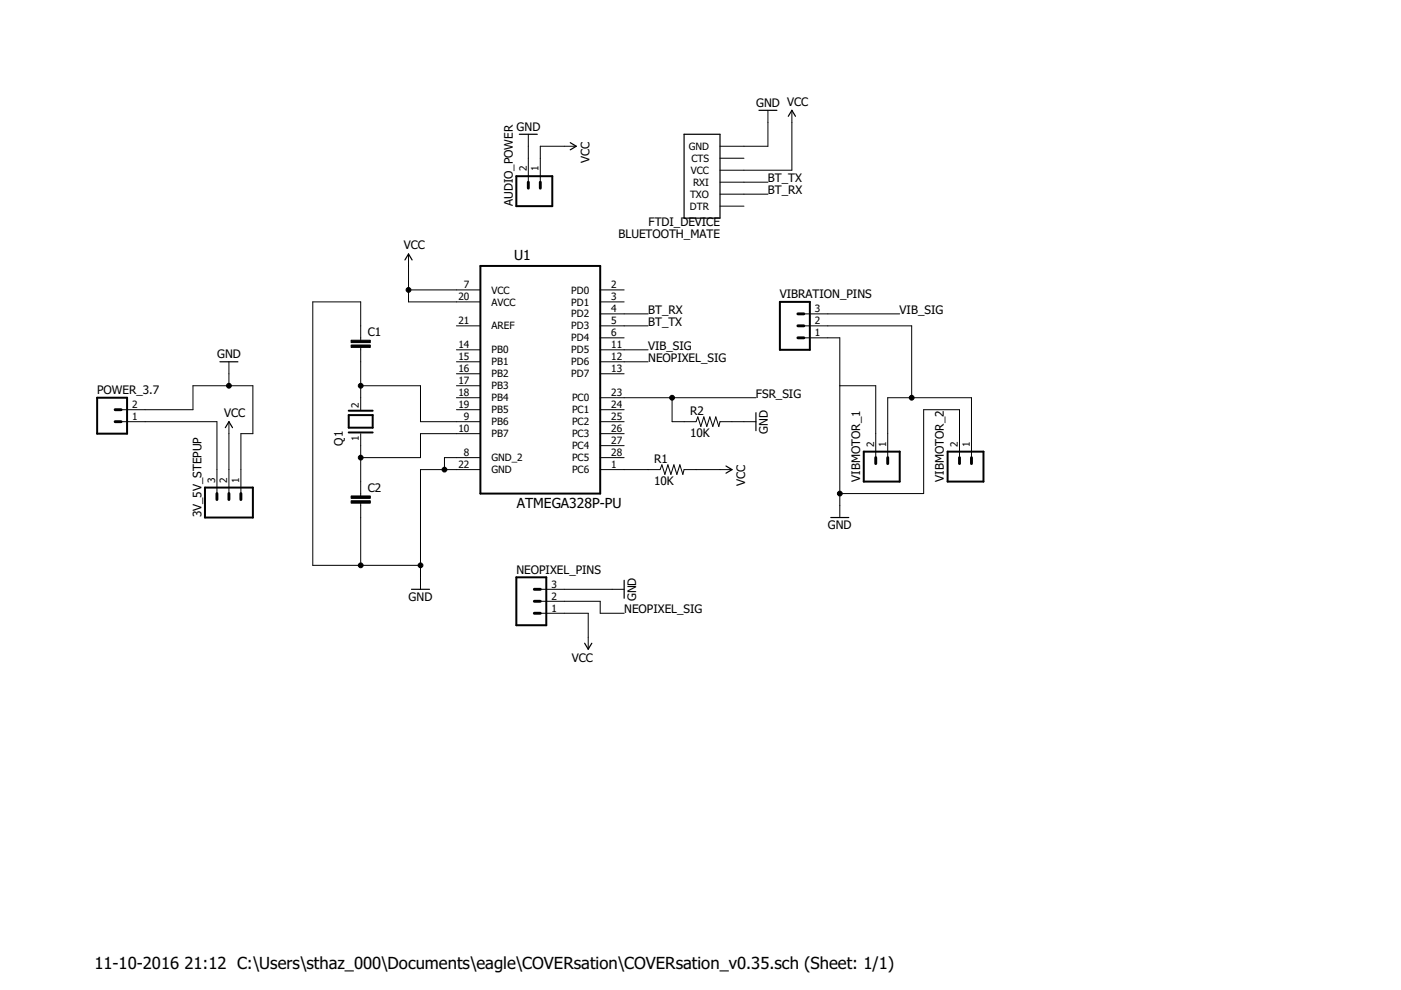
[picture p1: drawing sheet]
<?xml version="1.0" encoding="utf-8"?>
<!DOCTYPE eagle SYSTEM "eagle.dtd">
<!--
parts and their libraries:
SparkFun-Aesthetics: Licensing: Creative Commons ShareAlike 4.0 International - https://creativecommons.org/licenses/by-sa/4.0
-->
<eagle version="7.6.0">
<drawing>
<settings>
<setting alwaysvectorfont="no"/>
<setting verticaltext="up"/>
</settings>
<grid distance="0.1" unitdist="inch" unit="inch" style="lines" multiple="1" display="no" altdistance="0.01" altunitdist="inch" altunit="inch"/>
<schematic xreflabel="%F%N/%S.%C%R" xrefpart="/%S.%C%R">
<libraries>
<library name="SparkFun-Aesthetics">
<symbols>
<symbol name="VCC">
<wire x1="0.762" y1="1.27" x2="0" y2="2.54" width="0.254" layer="94"/>
<wire x1="0" y1="2.54" x2="-0.762" y2="1.27" width="0.254" layer="94"/>
<text x="-1.016" y="3.556" size="1.778" layer="96">&gt;VALUE</text>
<pin name="VCC" x="0" y="0" visible="off" length="short" direction="sup" rot="R90"/>
</symbol>
<symbol name="DGND">
<wire x1="-1.905" y1="0" x2="1.905" y2="0" width="0.254" layer="94"/>
<text x="-2.54" y="-2.54" size="1.778" layer="96">&gt;VALUE</text>
<pin name="GND" x="0" y="2.54" visible="off" length="short" direction="sup" rot="R270"/>
</symbol>
</symbols>
<devicesets>
<deviceset name="VCC" prefix="SUPPLY">
<gates>
<gate name="G$1" symbol="VCC" x="0" y="0"/>
</gates>
<devices>
<device name="">
<technologies>
<technology name=""/>
</technologies>
</device>
</devices>
</deviceset>
<deviceset name="GND" prefix="GND">
<gates>
<gate name="1" symbol="DGND" x="0" y="0"/>
</gates>
<devices>
<device name="">
<technologies>
<technology name=""/>
</technologies>
</device>
</devices>
</deviceset>
</devicesets>
</library>
<library name="Atmel_By_element14_Batch_1-00">
<symbols>
<symbol name="ATMEGA328P-PU">
<pin name="VCC" x="-17.78" y="15.24" length="middle" direction="pwr"/>
<pin name="AVCC" x="-17.78" y="12.7" length="middle" direction="pwr"/>
<pin name="AREF" x="-17.78" y="7.62" length="middle" direction="in"/>
<pin name="PB0" x="-17.78" y="2.54" length="middle"/>
<pin name="PB1" x="-17.78" y="0" length="middle"/>
<pin name="PB2" x="-17.78" y="-2.54" length="middle"/>
<pin name="PB3" x="-17.78" y="-5.08" length="middle"/>
<pin name="PB4" x="-17.78" y="-7.62" length="middle"/>
<pin name="PB5" x="-17.78" y="-10.16" length="middle"/>
<pin name="PB6" x="-17.78" y="-12.7" length="middle"/>
<pin name="PB7" x="-17.78" y="-15.24" length="middle"/>
<pin name="GND_2" x="-17.78" y="-20.32" length="middle" direction="pas"/>
<pin name="GND" x="-17.78" y="-22.86" length="middle" direction="pas"/>
<pin name="PD0" x="17.78" y="15.24" length="middle" rot="R180"/>
<pin name="PD1" x="17.78" y="12.7" length="middle" rot="R180"/>
<pin name="PD2" x="17.78" y="10.16" length="middle" rot="R180"/>
<pin name="PD3" x="17.78" y="7.62" length="middle" rot="R180"/>
<pin name="PD4" x="17.78" y="5.08" length="middle" rot="R180"/>
<pin name="PD5" x="17.78" y="2.54" length="middle" rot="R180"/>
<pin name="PD6" x="17.78" y="0" length="middle" rot="R180"/>
<pin name="PD7" x="17.78" y="-2.54" length="middle" rot="R180"/>
<pin name="PC0" x="17.78" y="-7.62" length="middle" rot="R180"/>
<pin name="PC1" x="17.78" y="-10.16" length="middle" rot="R180"/>
<pin name="PC2" x="17.78" y="-12.7" length="middle" rot="R180"/>
<pin name="PC3" x="17.78" y="-15.24" length="middle" rot="R180"/>
<pin name="PC4" x="17.78" y="-17.78" length="middle" rot="R180"/>
<pin name="PC5" x="17.78" y="-20.32" length="middle" rot="R180"/>
<pin name="PC6" x="17.78" y="-22.86" length="middle" rot="R180"/>
<wire x1="-12.7" y1="20.32" x2="-12.7" y2="-27.94" width="0.4064" layer="94"/>
<wire x1="-12.7" y1="-27.94" x2="12.7" y2="-27.94" width="0.4064" layer="94"/>
<wire x1="12.7" y1="-27.94" x2="12.7" y2="20.32" width="0.4064" layer="94"/>
<wire x1="12.7" y1="20.32" x2="-12.7" y2="20.32" width="0.4064" layer="94"/>
<text x="-5.5626" y="21.5138" size="2.0828" layer="95" ratio="10" rot="SR0">&gt;NAME</text>
<text x="-4.9784" y="-31.0388" size="2.0828" layer="96" ratio="10" rot="SR0">&gt;VALUE</text>
</symbol>
</symbols>
<devicesets>
<deviceset name="ATMEGA328P-PU" prefix="U">
<gates>
<gate name="A" symbol="ATMEGA328P-PU" x="0" y="0"/>
</gates>
<devices>
<device name="" package="DIP254P762X457-28">
<connects>
<connect gate="A" pin="AREF" pad="21"/>
<connect gate="A" pin="AVCC" pad="20"/>
<connect gate="A" pin="GND" pad="22"/>
<connect gate="A" pin="GND_2" pad="8"/>
<connect gate="A" pin="PB0" pad="14"/>
<connect gate="A" pin="PB1" pad="15"/>
<connect gate="A" pin="PB2" pad="16"/>
<connect gate="A" pin="PB3" pad="17"/>
<connect gate="A" pin="PB4" pad="18"/>
<connect gate="A" pin="PB5" pad="19"/>
<connect gate="A" pin="PB6" pad="9"/>
<connect gate="A" pin="PB7" pad="10"/>
<connect gate="A" pin="PC0" pad="23"/>
<connect gate="A" pin="PC1" pad="24"/>
<connect gate="A" pin="PC2" pad="25"/>
<connect gate="A" pin="PC3" pad="26"/>
<connect gate="A" pin="PC4" pad="27"/>
<connect gate="A" pin="PC5" pad="28"/>
<connect gate="A" pin="PC6" pad="1"/>
<connect gate="A" pin="PD0" pad="2"/>
<connect gate="A" pin="PD1" pad="3"/>
<connect gate="A" pin="PD2" pad="4"/>
<connect gate="A" pin="PD3" pad="5"/>
<connect gate="A" pin="PD4" pad="6"/>
<connect gate="A" pin="PD5" pad="11"/>
<connect gate="A" pin="PD6" pad="12"/>
<connect gate="A" pin="PD7" pad="13"/>
<connect gate="A" pin="VCC" pad="7"/>
</connects>
<technologies>
<technology name="">
<attribute name="MPN" value="ATMEGA328P-PU" constant="no"/>
<attribute name="OC_FARNELL" value="1715487" constant="no"/>
<attribute name="OC_NEWARK" value="15R0268" constant="no"/>
<attribute name="PACKAGE" value="PDIP-28" constant="no"/>
<attribute name="SUPPLIER" value="Atmel" constant="no"/>
</technology>
</technologies>
</device>
</devices>
</deviceset>
</devicesets>
</library>
<library name="SparkFun-Connectors">
<symbols>
<symbol name="M02">
<wire x1="3.81" y1="-2.54" x2="-2.54" y2="-2.54" width="0.4064" layer="94"/>
<wire x1="1.27" y1="2.54" x2="2.54" y2="2.54" width="0.6096" layer="94"/>
<wire x1="1.27" y1="0" x2="2.54" y2="0" width="0.6096" layer="94"/>
<wire x1="-2.54" y1="5.08" x2="-2.54" y2="-2.54" width="0.4064" layer="94"/>
<wire x1="3.81" y1="-2.54" x2="3.81" y2="5.08" width="0.4064" layer="94"/>
<wire x1="-2.54" y1="5.08" x2="3.81" y2="5.08" width="0.4064" layer="94"/>
<text x="-2.54" y="-5.08" size="1.778" layer="96">&gt;VALUE</text>
<text x="-2.54" y="5.842" size="1.778" layer="95">&gt;NAME</text>
<pin name="1" x="7.62" y="0" visible="pad" length="middle" direction="pas" swaplevel="1" rot="R180"/>
<pin name="2" x="7.62" y="2.54" visible="pad" length="middle" direction="pas" swaplevel="1" rot="R180"/>
</symbol>
<symbol name="FTDI_DEVICE">
<pin name="DTR" x="-5.08" y="5.08" visible="pin" length="middle"/>
<pin name="TXO" x="-5.08" y="2.54" visible="pin" length="middle"/>
<pin name="RXI" x="-5.08" y="0" visible="pin" length="middle"/>
<pin name="VCC" x="-5.08" y="-2.54" visible="pin" length="middle"/>
<pin name="CTS" x="-5.08" y="-5.08" visible="pin" length="middle"/>
<pin name="GND" x="-5.08" y="-7.62" visible="pin" length="middle"/>
<wire x1="0" y1="7.62" x2="0" y2="-10.16" width="0.254" layer="94"/>
<wire x1="0" y1="-10.16" x2="7.62" y2="-10.16" width="0.254" layer="94"/>
<wire x1="7.62" y1="-10.16" x2="7.62" y2="7.62" width="0.254" layer="94"/>
<wire x1="7.62" y1="7.62" x2="0" y2="7.62" width="0.254" layer="94"/>
<text x="0" y="10.16" size="1.778" layer="95">&gt;NAME</text>
<text x="0" y="7.62" size="1.778" layer="96">&gt;VALUE</text>
</symbol>
<symbol name="M03">
<wire x1="3.81" y1="-5.08" x2="-2.54" y2="-5.08" width="0.4064" layer="94"/>
<wire x1="1.27" y1="2.54" x2="2.54" y2="2.54" width="0.6096" layer="94"/>
<wire x1="1.27" y1="0" x2="2.54" y2="0" width="0.6096" layer="94"/>
<wire x1="1.27" y1="-2.54" x2="2.54" y2="-2.54" width="0.6096" layer="94"/>
<wire x1="-2.54" y1="5.08" x2="-2.54" y2="-5.08" width="0.4064" layer="94"/>
<wire x1="3.81" y1="-5.08" x2="3.81" y2="5.08" width="0.4064" layer="94"/>
<wire x1="-2.54" y1="5.08" x2="3.81" y2="5.08" width="0.4064" layer="94"/>
<text x="-2.54" y="-7.62" size="1.778" layer="96">&gt;VALUE</text>
<text x="-2.54" y="5.842" size="1.778" layer="95">&gt;NAME</text>
<pin name="1" x="7.62" y="-2.54" visible="pad" length="middle" direction="pas" swaplevel="1" rot="R180"/>
<pin name="2" x="7.62" y="0" visible="pad" length="middle" direction="pas" swaplevel="1" rot="R180"/>
<pin name="3" x="7.62" y="2.54" visible="pad" length="middle" direction="pas" swaplevel="1" rot="R180"/>
</symbol>
</symbols>
<devicesets>
<deviceset name="M02" prefix="J" uservalue="yes">
<gates>
<gate name="G$1" symbol="M02" x="-2.54" y="0"/>
</gates>
<devices>
<device name="PTH" package="1X02">
<connects>
<connect gate="G$1" pin="1" pad="1"/>
<connect gate="G$1" pin="2" pad="2"/>
</connects>
<technologies>
<technology name=""/>
</technologies>
</device>
<device name="POLAR" package="MOLEX-1X2">
<connects>
<connect gate="G$1" pin="1" pad="1"/>
<connect gate="G$1" pin="2" pad="2"/>
</connects>
<technologies>
<technology name=""/>
</technologies>
</device>
<device name="3.5MM" package="SCREWTERMINAL-3.5MM-2">
<connects>
<connect gate="G$1" pin="1" pad="1"/>
<connect gate="G$1" pin="2" pad="2"/>
</connects>
<technologies>
<technology name="">
<attribute name="PROD_ID" value="CONN-08399" constant="no"/>
</technology>
</technologies>
</device>
<device name="-JST-2MM-SMT" package="JST-2-SMD">
<connects>
<connect gate="G$1" pin="1" pad="2"/>
<connect gate="G$1" pin="2" pad="1"/>
</connects>
<technologies>
<technology name="">
<attribute name="PROD_ID" value="CONN-11443"/>
</technology>
</technologies>
</device>
<device name="PTH2" package="1X02_BIG">
<connects>
<connect gate="G$1" pin="1" pad="P$1"/>
<connect gate="G$1" pin="2" pad="P$2"/>
</connects>
<technologies>
<technology name=""/>
</technologies>
</device>
<device name="4UCON-15767" package="JST-2-SMD-VERT">
<connects>
<connect gate="G$1" pin="1" pad="GND"/>
<connect gate="G$1" pin="2" pad="VCC"/>
</connects>
<technologies>
<technology name=""/>
</technologies>
</device>
<device name="ROCKER" package="R_SW_TH">
<connects>
<connect gate="G$1" pin="1" pad="P$3"/>
<connect gate="G$1" pin="2" pad="P$4"/>
</connects>
<technologies>
<technology name=""/>
</technologies>
</device>
<device name="5MM" package="SCREWTERMINAL-5MM-2">
<connects>
<connect gate="G$1" pin="1" pad="1"/>
<connect gate="G$1" pin="2" pad="2"/>
</connects>
<technologies>
<technology name="">
<attribute name="STOREFRONT_ID" value="PRT-08432" constant="no"/>
</technology>
</technologies>
</device>
<device name="LOCK" package="1X02_LOCK">
<connects>
<connect gate="G$1" pin="1" pad="1"/>
<connect gate="G$1" pin="2" pad="2"/>
</connects>
<technologies>
<technology name=""/>
</technologies>
</device>
<device name="POLAR_LOCK" package="MOLEX-1X2_LOCK">
<connects>
<connect gate="G$1" pin="1" pad="1"/>
<connect gate="G$1" pin="2" pad="2"/>
</connects>
<technologies>
<technology name=""/>
</technologies>
</device>
<device name="LOCK_LONGPADS" package="1X02_LOCK_LONGPADS">
<connects>
<connect gate="G$1" pin="1" pad="1"/>
<connect gate="G$1" pin="2" pad="2"/>
</connects>
<technologies>
<technology name=""/>
</technologies>
</device>
<device name="3.5MM_LOCK" package="SCREWTERMINAL-3.5MM-2_LOCK">
<connects>
<connect gate="G$1" pin="1" pad="1"/>
<connect gate="G$1" pin="2" pad="2"/>
</connects>
<technologies>
<technology name="">
<attribute name="PROD_ID" value="CONN-08399" constant="no"/>
</technology>
</technologies>
</device>
<device name="PTH3" package="1X02_LONGPADS">
<connects>
<connect gate="G$1" pin="1" pad="1"/>
<connect gate="G$1" pin="2" pad="2"/>
</connects>
<technologies>
<technology name=""/>
</technologies>
</device>
<device name="1X02_NO_SILK" package="1X02_NO_SILK">
<connects>
<connect gate="G$1" pin="1" pad="1"/>
<connect gate="G$1" pin="2" pad="2"/>
</connects>
<technologies>
<technology name=""/>
</technologies>
</device>
<device name="JST-PTH-2" package="JST-2-PTH">
<connects>
<connect gate="G$1" pin="1" pad="1"/>
<connect gate="G$1" pin="2" pad="2"/>
</connects>
<technologies>
<technology name="">
<attribute name="PROD_ID" value="CONN-09863" constant="no"/>
<attribute name="SKU" value="PRT-09914" constant="no"/>
</technology>
</technologies>
</device>
<device name="PTH4" package="1X02_XTRA_BIG">
<connects>
<connect gate="G$1" pin="1" pad="1"/>
<connect gate="G$1" pin="2" pad="2"/>
</connects>
<technologies>
<technology name=""/>
</technologies>
</device>
<device name="POGO_PIN_HOLES_ONLY" package="1X02_PP_HOLES_ONLY">
<connects>
<connect gate="G$1" pin="1" pad="1"/>
<connect gate="G$1" pin="2" pad="2"/>
</connects>
<technologies>
<technology name=""/>
</technologies>
</device>
<device name="3.5MM-NO_SILK" package="SCREWTERMINAL-3.5MM-2-NS">
<connects>
<connect gate="G$1" pin="1" pad="1"/>
<connect gate="G$1" pin="2" pad="2"/>
</connects>
<technologies>
<technology name="">
<attribute name="PROD_ID" value="CONN-08399" constant="no"/>
</technology>
</technologies>
</device>
<device name="-JST-2-PTH-NO_SILK" package="JST-2-PTH-NS">
<connects>
<connect gate="G$1" pin="1" pad="1"/>
<connect gate="G$1" pin="2" pad="2"/>
</connects>
<technologies>
<technology name=""/>
</technologies>
</device>
<device name="JST-PTH-2-KIT" package="JST-2-PTH-KIT">
<connects>
<connect gate="G$1" pin="1" pad="1"/>
<connect gate="G$1" pin="2" pad="2"/>
</connects>
<technologies>
<technology name=""/>
</technologies>
</device>
<device name="SPRING-2.54-RA" package="SPRINGTERMINAL-2.54MM-2">
<connects>
<connect gate="G$1" pin="1" pad="1"/>
<connect gate="G$1" pin="2" pad="2"/>
</connects>
<technologies>
<technology name=""/>
</technologies>
</device>
<device name="2.54MM_SCREWTERM" package="1X02_2.54_SCREWTERM">
<connects>
<connect gate="G$1" pin="1" pad="P1"/>
<connect gate="G$1" pin="2" pad="P2"/>
</connects>
<technologies>
<technology name=""/>
</technologies>
</device>
<device name="JST-PTH-VERT" package="JST-2-PTH-VERT">
<connects>
<connect gate="G$1" pin="1" pad="1"/>
<connect gate="G$1" pin="2" pad="2"/>
</connects>
<technologies>
<technology name=""/>
</technologies>
</device>
<device name="SMALL_POKEHOME" package="1X02_POKEHOME">
<connects>
<connect gate="G$1" pin="1" pad="P1 P3"/>
<connect gate="G$1" pin="2" pad="P2 P4"/>
</connects>
<technologies>
<technology name="">
<attribute name="PROD_ID" value="CONN-13512"/>
</technology>
</technologies>
</device>
</devices>
</deviceset>
<deviceset name="FTDI_DEVICE" prefix="J">
<gates>
<gate name="G$1" symbol="FTDI_DEVICE" x="0" y="0"/>
</gates>
<devices>
<device name="" package="FTDI_DEVICE_SIDE">
<connects>
<connect gate="G$1" pin="CTS" pad="P$5"/>
<connect gate="G$1" pin="DTR" pad="P$1"/>
<connect gate="G$1" pin="GND" pad="P$6"/>
<connect gate="G$1" pin="RXI" pad="P$3"/>
<connect gate="G$1" pin="TXO" pad="P$2"/>
<connect gate="G$1" pin="VCC" pad="P$4"/>
</connects>
<technologies>
<technology name=""/>
</technologies>
</device>
<device name="RA_SMT" package="FTDI_DEVICE_RA_SMT">
<connects>
<connect gate="G$1" pin="CTS" pad="5"/>
<connect gate="G$1" pin="DTR" pad="1"/>
<connect gate="G$1" pin="GND" pad="6"/>
<connect gate="G$1" pin="RXI" pad="3"/>
<connect gate="G$1" pin="TXO" pad="2"/>
<connect gate="G$1" pin="VCC" pad="4"/>
</connects>
<technologies>
<technology name="">
<attribute name="PROD_ID" value="CONN-08971" constant="no"/>
</technology>
</technologies>
</device>
</devices>
</deviceset>
<deviceset name="M03" prefix="J" uservalue="yes">
<gates>
<gate name="J$1" symbol="M03" x="-2.54" y="0"/>
</gates>
<devices>
<device name="PTH" package="1X03">
<connects>
<connect gate="J$1" pin="1" pad="1"/>
<connect gate="J$1" pin="2" pad="2"/>
<connect gate="J$1" pin="3" pad="3"/>
</connects>
<technologies>
<technology name=""/>
</technologies>
</device>
<device name="POLAR" package="MOLEX-1X3">
<connects>
<connect gate="J$1" pin="1" pad="1"/>
<connect gate="J$1" pin="2" pad="2"/>
<connect gate="J$1" pin="3" pad="3"/>
</connects>
<technologies>
<technology name=""/>
</technologies>
</device>
<device name="SCREW" package="SCREWTERMINAL-3.5MM-3">
<connects>
<connect gate="J$1" pin="1" pad="1"/>
<connect gate="J$1" pin="2" pad="2"/>
<connect gate="J$1" pin="3" pad="3"/>
</connects>
<technologies>
<technology name="">
<attribute name="PROD_ID" value="CONN-08288" constant="no"/>
</technology>
</technologies>
</device>
<device name="LOCK" package="1X03_LOCK">
<connects>
<connect gate="J$1" pin="1" pad="1"/>
<connect gate="J$1" pin="2" pad="2"/>
<connect gate="J$1" pin="3" pad="3"/>
</connects>
<technologies>
<technology name=""/>
</technologies>
</device>
<device name="LOCK_LONGPADS" package="1X03_LOCK_LONGPADS">
<connects>
<connect gate="J$1" pin="1" pad="1"/>
<connect gate="J$1" pin="2" pad="2"/>
<connect gate="J$1" pin="3" pad="3"/>
</connects>
<technologies>
<technology name=""/>
</technologies>
</device>
<device name="POLAR_LOCK" package="MOLEX-1X3_LOCK">
<connects>
<connect gate="J$1" pin="1" pad="1"/>
<connect gate="J$1" pin="2" pad="2"/>
<connect gate="J$1" pin="3" pad="3"/>
</connects>
<technologies>
<technology name=""/>
</technologies>
</device>
<device name="SCREW_LOCK" package="SCREWTERMINAL-3.5MM-3_LOCK.007S">
<connects>
<connect gate="J$1" pin="1" pad="1"/>
<connect gate="J$1" pin="2" pad="2"/>
<connect gate="J$1" pin="3" pad="3"/>
</connects>
<technologies>
<technology name="">
<attribute name="PROD_ID" value="CONN-08288" constant="no"/>
</technology>
</technologies>
</device>
<device name="1X03_NO_SILK" package="1X03_NO_SILK">
<connects>
<connect gate="J$1" pin="1" pad="1"/>
<connect gate="J$1" pin="2" pad="2"/>
<connect gate="J$1" pin="3" pad="3"/>
</connects>
<technologies>
<technology name=""/>
</technologies>
</device>
<device name="LONGPADS" package="1X03_LONGPADS">
<connects>
<connect gate="J$1" pin="1" pad="1"/>
<connect gate="J$1" pin="2" pad="2"/>
<connect gate="J$1" pin="3" pad="3"/>
</connects>
<technologies>
<technology name=""/>
</technologies>
</device>
<device name="JST-PTH" package="JST-3-PTH">
<connects>
<connect gate="J$1" pin="1" pad="1"/>
<connect gate="J$1" pin="2" pad="2"/>
<connect gate="J$1" pin="3" pad="3"/>
</connects>
<technologies>
<technology name="">
<attribute name="SKU" value="PRT-09915" constant="no"/>
</technology>
</technologies>
</device>
<device name="POGO_PIN_HOLES_ONLY" package="1X03_PP_HOLES_ONLY">
<connects>
<connect gate="J$1" pin="1" pad="1"/>
<connect gate="J$1" pin="2" pad="2"/>
<connect gate="J$1" pin="3" pad="3"/>
</connects>
<technologies>
<technology name=""/>
</technologies>
</device>
<device name="-SCREW-5MM" package="SCREWTERMINAL-5MM-3">
<connects>
<connect gate="J$1" pin="1" pad="1"/>
<connect gate="J$1" pin="2" pad="2"/>
<connect gate="J$1" pin="3" pad="3"/>
</connects>
<technologies>
<technology name="">
<attribute name="STOREFRONT_ID" value="PRT-08433" constant="no"/>
</technology>
</technologies>
</device>
<device name="LOCK_NO_SILK" package="1X03_LOCK_NO_SILK">
<connects>
<connect gate="J$1" pin="1" pad="1"/>
<connect gate="J$1" pin="2" pad="2"/>
<connect gate="J$1" pin="3" pad="3"/>
</connects>
<technologies>
<technology name=""/>
</technologies>
</device>
<device name="JST-SMD" package="JST-3-SMD">
<connects>
<connect gate="J$1" pin="1" pad="1"/>
<connect gate="J$1" pin="2" pad="2"/>
<connect gate="J$1" pin="3" pad="3"/>
</connects>
<technologies>
<technology name="">
<attribute name="PROD_ID" value="CONN-12591" constant="no"/>
<attribute name="VALUE" value="3-PIN SMD" constant="no"/>
</technology>
</technologies>
</device>
<device name="SMD" package="1X03-1MM-RA">
<connects>
<connect gate="J$1" pin="1" pad="1"/>
<connect gate="J$1" pin="2" pad="2"/>
<connect gate="J$1" pin="3" pad="3"/>
</connects>
<technologies>
<technology name=""/>
</technologies>
</device>
<device name="SMD_RA_FEMALE" package="1X03_SMD_RA_FEMALE">
<connects>
<connect gate="J$1" pin="1" pad="1"/>
<connect gate="J$1" pin="2" pad="2"/>
<connect gate="J$1" pin="3" pad="3"/>
</connects>
<technologies>
<technology name="">
<attribute name="PROD_ID" value="CONN-10926"/>
<attribute name="VALUE" value="1x3 RA Female .1&quot;"/>
</technology>
</technologies>
</device>
<device name="SMD_RA_MALE" package="1X03_SMD_RA_MALE">
<connects>
<connect gate="J$1" pin="1" pad="1"/>
<connect gate="J$1" pin="2" pad="2"/>
<connect gate="J$1" pin="3" pad="3"/>
</connects>
<technologies>
<technology name="">
<attribute name="PROD_ID" value="CONN-10925"/>
</technology>
</technologies>
</device>
<device name="SMD_RA_MALE_POST" package="1X03_SMD_RA_MALE_POST">
<connects>
<connect gate="J$1" pin="1" pad="1"/>
<connect gate="J$1" pin="2" pad="2"/>
<connect gate="J$1" pin="3" pad="3"/>
</connects>
<technologies>
<technology name=""/>
</technologies>
</device>
<device name="JST-PTH-VERT" package="JST-3-PTH-VERT">
<connects>
<connect gate="J$1" pin="1" pad="1"/>
<connect gate="J$1" pin="2" pad="2"/>
<connect gate="J$1" pin="3" pad="3"/>
</connects>
<technologies>
<technology name=""/>
</technologies>
</device>
<device name="1X03_SMD_RA_MALE_POST_SMALLER" package="1X03_SMD_RA_MALE_POST_SMALLER">
<connects>
<connect gate="J$1" pin="1" pad="1"/>
<connect gate="J$1" pin="2" pad="2"/>
<connect gate="J$1" pin="3" pad="3"/>
</connects>
<technologies>
<technology name=""/>
</technologies>
</device>
<device name="1X03_SMD_RA_MALE_POST_SMALLEST" package="1X03_SMD_RA_MALE_POST_SMALLEST">
<connects>
<connect gate="J$1" pin="1" pad="1"/>
<connect gate="J$1" pin="2" pad="2"/>
<connect gate="J$1" pin="3" pad="3"/>
</connects>
<technologies>
<technology name=""/>
</technologies>
</device>
</devices>
</deviceset>
</devicesets>
</library>
<library name="special">
<symbols>
<symbol name="XTAL">
<wire x1="-1.27" y1="2.54" x2="1.397" y2="2.54" width="0.4064" layer="94"/>
<wire x1="1.397" y1="2.54" x2="1.397" y2="-2.54" width="0.4064" layer="94"/>
<wire x1="1.397" y1="-2.54" x2="-1.27" y2="-2.54" width="0.4064" layer="94"/>
<wire x1="-1.27" y1="2.54" x2="-1.27" y2="-2.54" width="0.4064" layer="94"/>
<wire x1="2.3368" y1="2.54" x2="2.3368" y2="-2.54" width="0.4064" layer="94"/>
<wire x1="-2.286" y1="2.54" x2="-2.286" y2="-2.54" width="0.4064" layer="94"/>
<text x="-5.08" y="3.81" size="1.778" layer="95">&gt;NAME</text>
<text x="-5.08" y="-5.08" size="1.778" layer="96">&gt;VALUE</text>
<pin name="2" x="5.08" y="0" visible="pad" length="short" direction="pas" swaplevel="1" rot="R180"/>
<pin name="1" x="-5.08" y="0" visible="pad" length="short" direction="pas" swaplevel="1"/>
</symbol>
</symbols>
<devicesets>
<deviceset name="XTAL" prefix="Q" uservalue="yes">
<gates>
<gate name="G$1" symbol="XTAL" x="0" y="0"/>
</gates>
<devices>
<device name="" package="Q">
<connects>
<connect gate="G$1" pin="1" pad="1"/>
<connect gate="G$1" pin="2" pad="2"/>
</connects>
<technologies>
<technology name=""/>
</technologies>
</device>
</devices>
</deviceset>
</devicesets>
</library>
<library name="SparkFun-Capacitors">
<symbols>
<symbol name="CAP">
<wire x1="0" y1="2.54" x2="0" y2="2.032" width="0.1524" layer="94"/>
<wire x1="0" y1="0" x2="0" y2="0.508" width="0.1524" layer="94"/>
<text x="1.524" y="2.921" size="1.778" layer="95">&gt;NAME</text>
<text x="1.524" y="-2.159" size="1.778" layer="96">&gt;VALUE</text>
<rectangle x1="-2.032" y1="0.508" x2="2.032" y2="1.016" layer="94"/>
<rectangle x1="-2.032" y1="1.524" x2="2.032" y2="2.032" layer="94"/>
<pin name="1" x="0" y="5.08" visible="off" length="short" direction="pas" swaplevel="1" rot="R270"/>
<pin name="2" x="0" y="-2.54" visible="off" length="short" direction="pas" swaplevel="1" rot="R90"/>
</symbol>
</symbols>
<devicesets>
<deviceset name="CAP" prefix="C" uservalue="yes">
<gates>
<gate name="G$1" symbol="CAP" x="0" y="0"/>
</gates>
<devices>
<device name="PTH" package="CAP-PTH-SMALL">
<connects>
<connect gate="G$1" pin="1" pad="1"/>
<connect gate="G$1" pin="2" pad="2"/>
</connects>
<technologies>
<technology name=""/>
</technologies>
</device>
<device name="PTH2" package="CAP-PTH-SMALL2">
<connects>
<connect gate="G$1" pin="1" pad="1"/>
<connect gate="G$1" pin="2" pad="2"/>
</connects>
<technologies>
<technology name=""/>
</technologies>
</device>
<device name="0805" package="0805">
<connects>
<connect gate="G$1" pin="1" pad="1"/>
<connect gate="G$1" pin="2" pad="2"/>
</connects>
<technologies>
<technology name=""/>
</technologies>
</device>
<device name="PTH3" package="CAP-PTH-LARGE">
<connects>
<connect gate="G$1" pin="1" pad="1"/>
<connect gate="G$1" pin="2" pad="2"/>
</connects>
<technologies>
<technology name=""/>
</technologies>
</device>
<device name="SMD" package="GRM43D">
<connects>
<connect gate="G$1" pin="1" pad="A"/>
<connect gate="G$1" pin="2" pad="C"/>
</connects>
<technologies>
<technology name=""/>
</technologies>
</device>
<device name="0603-CAP" package="0603-CAP">
<connects>
<connect gate="G$1" pin="1" pad="1"/>
<connect gate="G$1" pin="2" pad="2"/>
</connects>
<technologies>
<technology name=""/>
</technologies>
</device>
<device name="0402-CAP" package="0402-CAP">
<connects>
<connect gate="G$1" pin="1" pad="1"/>
<connect gate="G$1" pin="2" pad="2"/>
</connects>
<technologies>
<technology name=""/>
</technologies>
</device>
<device name="PTH1" package="CAP-PTH-5MM">
<connects>
<connect gate="G$1" pin="1" pad="1"/>
<connect gate="G$1" pin="2" pad="2"/>
</connects>
<technologies>
<technology name=""/>
</technologies>
</device>
<device name="_" package="AXIAL-5MM">
<connects>
<connect gate="G$1" pin="1" pad="P$1"/>
<connect gate="G$1" pin="2" pad="P$2"/>
</connects>
<technologies>
<technology name=""/>
</technologies>
</device>
<device name="1210" package="1210">
<connects>
<connect gate="G$1" pin="1" pad="1"/>
<connect gate="G$1" pin="2" pad="2"/>
</connects>
<technologies>
<technology name=""/>
</technologies>
</device>
<device name="1206" package="1206">
<connects>
<connect gate="G$1" pin="1" pad="1"/>
<connect gate="G$1" pin="2" pad="2"/>
</connects>
<technologies>
<technology name=""/>
</technologies>
</device>
<device name="ASMD" package="CTZ3">
<connects>
<connect gate="G$1" pin="1" pad="+"/>
<connect gate="G$1" pin="2" pad="-"/>
</connects>
<technologies>
<technology name=""/>
</technologies>
</device>
<device name="KIT" package="CAP-PTH-SMALL-KIT">
<connects>
<connect gate="G$1" pin="1" pad="1"/>
<connect gate="G$1" pin="2" pad="2"/>
</connects>
<technologies>
<technology name=""/>
</technologies>
</device>
<device name="EZ" package="CAP-PTH-SMALLEZ">
<connects>
<connect gate="G$1" pin="1" pad="1"/>
<connect gate="G$1" pin="2" pad="2"/>
</connects>
<technologies>
<technology name=""/>
</technologies>
</device>
</devices>
</deviceset>
</devicesets>
</library>
<library name="SparkFun-Passives">
<symbols>
<symbol name="RESISTOR">
<wire x1="-2.54" y1="0" x2="-2.159" y2="1.016" width="0.1524" layer="94"/>
<wire x1="-2.159" y1="1.016" x2="-1.524" y2="-1.016" width="0.1524" layer="94"/>
<wire x1="-1.524" y1="-1.016" x2="-0.889" y2="1.016" width="0.1524" layer="94"/>
<wire x1="-0.889" y1="1.016" x2="-0.254" y2="-1.016" width="0.1524" layer="94"/>
<wire x1="-0.254" y1="-1.016" x2="0.381" y2="1.016" width="0.1524" layer="94"/>
<wire x1="0.381" y1="1.016" x2="1.016" y2="-1.016" width="0.1524" layer="94"/>
<wire x1="1.016" y1="-1.016" x2="1.651" y2="1.016" width="0.1524" layer="94"/>
<wire x1="1.651" y1="1.016" x2="2.286" y2="-1.016" width="0.1524" layer="94"/>
<wire x1="2.286" y1="-1.016" x2="2.54" y2="0" width="0.1524" layer="94"/>
<text x="-3.81" y="1.4986" size="1.778" layer="95">&gt;NAME</text>
<text x="-3.81" y="-3.302" size="1.778" layer="96">&gt;VALUE</text>
<pin name="2" x="5.08" y="0" visible="off" length="short" direction="pas" swaplevel="1" rot="R180"/>
<pin name="1" x="-5.08" y="0" visible="off" length="short" direction="pas" swaplevel="1"/>
</symbol>
</symbols>
<devicesets>
<deviceset name="RESISTOR" prefix="R" uservalue="yes">
<gates>
<gate name="G$1" symbol="RESISTOR" x="0" y="0"/>
</gates>
<devices>
<device name="1206" package="1206">
<connects>
<connect gate="G$1" pin="1" pad="1"/>
<connect gate="G$1" pin="2" pad="2"/>
</connects>
<technologies>
<technology name=""/>
</technologies>
</device>
<device name="AXIAL-0.3" package="AXIAL-0.3">
<connects>
<connect gate="G$1" pin="1" pad="P$1"/>
<connect gate="G$1" pin="2" pad="P$2"/>
</connects>
<technologies>
<technology name=""/>
</technologies>
</device>
<device name="2010" package="R2010">
<connects>
<connect gate="G$1" pin="1" pad="1"/>
<connect gate="G$1" pin="2" pad="2"/>
</connects>
<technologies>
<technology name=""/>
</technologies>
</device>
<device name="0805-RES" package="0805">
<connects>
<connect gate="G$1" pin="1" pad="1"/>
<connect gate="G$1" pin="2" pad="2"/>
</connects>
<technologies>
<technology name=""/>
</technologies>
</device>
<device name="0603-RES" package="0603-RES">
<connects>
<connect gate="G$1" pin="1" pad="1"/>
<connect gate="G$1" pin="2" pad="2"/>
</connects>
<technologies>
<technology name=""/>
</technologies>
</device>
<device name="0402-RES" package="0402-RES">
<connects>
<connect gate="G$1" pin="1" pad="1"/>
<connect gate="G$1" pin="2" pad="2"/>
</connects>
<technologies>
<technology name=""/>
</technologies>
</device>
<device name="PTH-1/6W" package="1/6W-RES">
<connects>
<connect gate="G$1" pin="1" pad="1"/>
<connect gate="G$1" pin="2" pad="2"/>
</connects>
<technologies>
<technology name=""/>
</technologies>
</device>
<device name="2512" package="R2512">
<connects>
<connect gate="G$1" pin="1" pad="1"/>
<connect gate="G$1" pin="2" pad="2"/>
</connects>
<technologies>
<technology name=""/>
</technologies>
</device>
<device name="PTH-1/4W" package="AXIAL-0.4">
<connects>
<connect gate="G$1" pin="1" pad="P$1"/>
<connect gate="G$1" pin="2" pad="P$2"/>
</connects>
<technologies>
<technology name=""/>
</technologies>
</device>
<device name="PTH-1/2W" package="AXIAL-0.5">
<connects>
<connect gate="G$1" pin="1" pad="P$1"/>
<connect gate="G$1" pin="2" pad="P$2"/>
</connects>
<technologies>
<technology name=""/>
</technologies>
</device>
<device name="PTH-1W" package="AXIAL-0.6">
<connects>
<connect gate="G$1" pin="1" pad="P$1"/>
<connect gate="G$1" pin="2" pad="P$2"/>
</connects>
<technologies>
<technology name=""/>
</technologies>
</device>
<device name="PTH-2W" package="AXIAL-0.8">
<connects>
<connect gate="G$1" pin="1" pad="P$1"/>
<connect gate="G$1" pin="2" pad="P$2"/>
</connects>
<technologies>
<technology name=""/>
</technologies>
</device>
<device name="KIT" package="AXIAL-0.3-KIT">
<connects>
<connect gate="G$1" pin="1" pad="P$1"/>
<connect gate="G$1" pin="2" pad="P$2"/>
</connects>
<technologies>
<technology name=""/>
</technologies>
</device>
<device name="EZ" package="AXIAL-0.3EZ">
<connects>
<connect gate="G$1" pin="1" pad="P$1"/>
<connect gate="G$1" pin="2" pad="P$2"/>
</connects>
<technologies>
<technology name=""/>
</technologies>
</device>
</devices>
</deviceset>
</devicesets>
</library>
</libraries>
<attributes>
</attributes>
<variantdefs>
</variantdefs>
<classes>
<class number="0" name="default" width="0.2032" drill="0.2032">
<clearance class="0" value="0.2032"/>
</class>
<class number="1" name="GND" width="0.2032" drill="0.2032">
<clearance class="0" value="0.2032"/>
<clearance class="1" value="0.2032"/>
</class>
<class number="2" name="VCC" width="0.2032" drill="0.2032">
<clearance class="0" value="0.2032"/>
<clearance class="1" value="0.2032"/>
<clearance class="2" value="0.2032"/>
</class>
</classes>
<parts>
<part name="U1" library="Atmel_By_element14_Batch_1-00" deviceset="ATMEGA328P-PU" device=""/>
<part name="POWER_3.7" library="SparkFun-Connectors" deviceset="M02" device="PTH"/>
<part name="GND2" library="SparkFun-Aesthetics" deviceset="GND" device=""/>
<part name="SUPPLY2" library="SparkFun-Aesthetics" deviceset="VCC" device=""/>
<part name="Q1" library="special" deviceset="XTAL" device=""/>
<part name="C1" library="SparkFun-Capacitors" deviceset="CAP" device="PTH1"/>
<part name="C2" library="SparkFun-Capacitors" deviceset="CAP" device="PTH1"/>
<part name="SUPPLY3" library="SparkFun-Aesthetics" deviceset="VCC" device=""/>
<part name="R1" library="SparkFun-Passives" deviceset="RESISTOR" device="EZ" value="10K"/>
<part name="BLUETOOTH_MATE" library="SparkFun-Connectors" deviceset="FTDI_DEVICE" device=""/>
<part name="GND3" library="SparkFun-Aesthetics" deviceset="GND" device=""/>
<part name="SUPPLY4" library="SparkFun-Aesthetics" deviceset="VCC" device=""/>
<part name="R2" library="SparkFun-Passives" deviceset="RESISTOR" device="EZ" value="10K"/>
<part name="GND4" library="SparkFun-Aesthetics" deviceset="GND" device=""/>
<part name="NEOPIXEL_PINS" library="SparkFun-Connectors" deviceset="M03" device="PTH"/>
<part name="GND5" library="SparkFun-Aesthetics" deviceset="GND" device=""/>
<part name="SUPPLY5" library="SparkFun-Aesthetics" deviceset="VCC" device=""/>
<part name="VIBRATION_PINS" library="SparkFun-Connectors" deviceset="M03" device="PTH"/>
<part name="VIBMOTOR_2" library="SparkFun-Connectors" deviceset="M02" device="PTH"/>
<part name="VIBMOTOR_1" library="SparkFun-Connectors" deviceset="M02" device="PTH"/>
<part name="GND6" library="SparkFun-Aesthetics" deviceset="GND" device=""/>
<part name="AUDIO_POWER" library="SparkFun-Connectors" deviceset="M02" device="PTH"/>
<part name="GND7" library="SparkFun-Aesthetics" deviceset="GND" device=""/>
<part name="SUPPLY6" library="SparkFun-Aesthetics" deviceset="VCC" device=""/>
<part name="3V_5V_STEPUP" library="SparkFun-Connectors" deviceset="M03" device="PTH"/>
<part name="GND1" library="SparkFun-Aesthetics" deviceset="GND" device=""/>
<part name="SUPPLY1" library="SparkFun-Aesthetics" deviceset="VCC" device=""/>
</parts>
<sheets>
<sheet>
<plain>
</plain>
<instances>
<instance part="U1" gate="A" x="88.9" y="127"/>
<instance part="POWER_3.7" gate="G$1" x="-2.54" y="114.3"/>
<instance part="GND2" gate="1" x="63.5" y="78.74"/>
<instance part="SUPPLY2" gate="G$1" x="60.96" y="147.32"/>
<instance part="Q1" gate="G$1" x="50.8" y="114.3" rot="R90"/>
<instance part="C1" gate="G$1" x="50.8" y="129.54"/>
<instance part="C2" gate="G$1" x="50.8" y="96.52"/>
<instance part="SUPPLY3" gate="G$1" x="127" y="104.14" rot="R270"/>
<instance part="R1" gate="G$1" x="116.84" y="104.14"/>
<instance part="BLUETOOTH_MATE" gate="G$1" x="127" y="165.1" rot="R180"/>
<instance part="GND3" gate="1" x="137.16" y="180.34" rot="R180"/>
<instance part="SUPPLY4" gate="G$1" x="142.24" y="177.8"/>
<instance part="R2" gate="G$1" x="124.46" y="114.3"/>
<instance part="GND4" gate="1" x="134.62" y="114.3" rot="R90"/>
<instance part="NEOPIXEL_PINS" gate="J$1" x="86.36" y="76.2"/>
<instance part="GND5" gate="1" x="106.68" y="78.74" rot="R90"/>
<instance part="SUPPLY5" gate="G$1" x="99.06" y="68.58" rot="R180"/>
<instance part="VIBRATION_PINS" gate="J$1" x="142.24" y="134.62"/>
<instance part="VIBMOTOR_2" gate="G$1" x="180.34" y="104.14" rot="R90"/>
<instance part="VIBMOTOR_1" gate="G$1" x="162.56" y="104.14" rot="R90"/>
<instance part="GND6" gate="1" x="152.4" y="93.98"/>
<instance part="AUDIO_POWER" gate="G$1" x="88.9" y="162.56" rot="R90"/>
<instance part="GND7" gate="1" x="86.36" y="175.26" rot="R180"/>
<instance part="SUPPLY6" gate="G$1" x="93.98" y="172.72" rot="R270"/>
<instance part="3V_5V_STEPUP" gate="J$1" x="22.86" y="96.52" rot="R90"/>
<instance part="GND1" gate="1" x="22.86" y="127" rot="R180"/>
<instance part="SUPPLY1" gate="G$1" x="22.86" y="111.76"/>
</instances>
<busses>
</busses>
<nets>
<net name="GND" class="1">
<segment>
<pinref part="U1" gate="A" pin="GND"/>
<wire x1="71.12" y1="104.14" x2="68.58" y2="104.14" width="0.1524" layer="91"/>
<wire x1="68.58" y1="104.14" x2="63.5" y2="104.14" width="0.1524" layer="91"/>
<wire x1="63.5" y1="104.14" x2="63.5" y2="83.82" width="0.1524" layer="91"/>
<pinref part="GND2" gate="1" pin="GND"/>
<wire x1="63.5" y1="83.82" x2="63.5" y2="81.28" width="0.1524" layer="91"/>
<wire x1="68.58" y1="104.14" x2="68.58" y2="106.68" width="0.1524" layer="91"/>
<junction x="68.58" y="104.14"/>
<pinref part="U1" gate="A" pin="GND_2"/>
<wire x1="68.58" y1="106.68" x2="71.12" y2="106.68" width="0.1524" layer="91"/>
<wire x1="63.5" y1="83.82" x2="50.8" y2="83.82" width="0.1524" layer="91"/>
<pinref part="C2" gate="G$1" pin="2"/>
<wire x1="50.8" y1="83.82" x2="50.8" y2="93.98" width="0.1524" layer="91"/>
<pinref part="C1" gate="G$1" pin="1"/>
<wire x1="50.8" y1="134.62" x2="50.8" y2="139.7" width="0.1524" layer="91"/>
<wire x1="50.8" y1="139.7" x2="40.64" y2="139.7" width="0.1524" layer="91"/>
<wire x1="40.64" y1="139.7" x2="40.64" y2="83.82" width="0.1524" layer="91"/>
<wire x1="40.64" y1="83.82" x2="50.8" y2="83.82" width="0.1524" layer="91"/>
<junction x="50.8" y="83.82"/>
<junction x="63.5" y="83.82"/>
</segment>
<segment>
<pinref part="BLUETOOTH_MATE" gate="G$1" pin="GND"/>
<wire x1="132.08" y1="172.72" x2="137.16" y2="172.72" width="0.1524" layer="91"/>
<pinref part="GND3" gate="1" pin="GND"/>
<wire x1="137.16" y1="172.72" x2="137.16" y2="177.8" width="0.1524" layer="91"/>
</segment>
<segment>
<pinref part="GND4" gate="1" pin="GND"/>
<pinref part="R2" gate="G$1" pin="2"/>
<wire x1="132.08" y1="114.3" x2="129.54" y2="114.3" width="0.1524" layer="91"/>
</segment>
<segment>
<pinref part="NEOPIXEL_PINS" gate="J$1" pin="3"/>
<pinref part="GND5" gate="1" pin="GND"/>
<wire x1="93.98" y1="78.74" x2="104.14" y2="78.74" width="0.1524" layer="91"/>
</segment>
<segment>
<pinref part="VIBRATION_PINS" gate="J$1" pin="1"/>
<pinref part="GND6" gate="1" pin="GND"/>
<wire x1="149.86" y1="132.08" x2="152.4" y2="132.08" width="0.1524" layer="91"/>
<wire x1="152.4" y1="132.08" x2="152.4" y2="121.92" width="0.1524" layer="91"/>
<pinref part="VIBMOTOR_1" gate="G$1" pin="2"/>
<wire x1="152.4" y1="121.92" x2="152.4" y2="99.06" width="0.1524" layer="91"/>
<wire x1="152.4" y1="99.06" x2="152.4" y2="96.52" width="0.1524" layer="91"/>
<wire x1="160.02" y1="111.76" x2="160.02" y2="121.92" width="0.1524" layer="91"/>
<wire x1="160.02" y1="121.92" x2="152.4" y2="121.92" width="0.1524" layer="91"/>
<wire x1="170.18" y1="99.06" x2="152.4" y2="99.06" width="0.1524" layer="91"/>
<junction x="152.4" y="99.06"/>
<pinref part="VIBMOTOR_2" gate="G$1" pin="2"/>
<wire x1="177.8" y1="111.76" x2="177.8" y2="116.84" width="0.1524" layer="91"/>
<wire x1="177.8" y1="116.84" x2="170.18" y2="116.84" width="0.1524" layer="91"/>
<wire x1="170.18" y1="116.84" x2="170.18" y2="99.06" width="0.1524" layer="91"/>
</segment>
<segment>
<pinref part="AUDIO_POWER" gate="G$1" pin="2"/>
<pinref part="GND7" gate="1" pin="GND"/>
<wire x1="86.36" y1="170.18" x2="86.36" y2="172.72" width="0.1524" layer="91"/>
</segment>
<segment>
<pinref part="GND1" gate="1" pin="GND"/>
<wire x1="22.86" y1="124.46" x2="22.86" y2="121.92" width="0.1524" layer="91"/>
<wire x1="22.86" y1="121.92" x2="15.24" y2="121.92" width="0.1524" layer="91"/>
<wire x1="15.24" y1="121.92" x2="15.24" y2="116.84" width="0.1524" layer="91"/>
<pinref part="POWER_3.7" gate="G$1" pin="2"/>
<wire x1="15.24" y1="116.84" x2="5.08" y2="116.84" width="0.1524" layer="91"/>
<wire x1="22.86" y1="121.92" x2="27.94" y2="121.92" width="0.1524" layer="91"/>
<junction x="22.86" y="121.92"/>
<wire x1="27.94" y1="121.92" x2="27.94" y2="111.76" width="0.1524" layer="91"/>
<wire x1="27.94" y1="111.76" x2="25.4" y2="111.76" width="0.1524" layer="91"/>
<pinref part="3V_5V_STEPUP" gate="J$1" pin="1"/>
<wire x1="25.4" y1="104.14" x2="25.4" y2="111.76" width="0.1524" layer="91"/>
</segment>
</net>
<net name="VCC" class="0">
<segment>
<pinref part="U1" gate="A" pin="VCC"/>
<wire x1="71.12" y1="142.24" x2="60.96" y2="142.24" width="0.1524" layer="91"/>
<pinref part="SUPPLY2" gate="G$1" pin="VCC"/>
<wire x1="60.96" y1="142.24" x2="60.96" y2="147.32" width="0.1524" layer="91"/>
<wire x1="60.96" y1="142.24" x2="60.96" y2="139.7" width="0.1524" layer="91"/>
<junction x="60.96" y="142.24"/>
<pinref part="U1" gate="A" pin="AVCC"/>
<wire x1="60.96" y1="139.7" x2="71.12" y2="139.7" width="0.1524" layer="91"/>
</segment>
<segment>
<pinref part="R1" gate="G$1" pin="2"/>
<pinref part="SUPPLY3" gate="G$1" pin="VCC"/>
<wire x1="121.92" y1="104.14" x2="127" y2="104.14" width="0.1524" layer="91"/>
</segment>
<segment>
<pinref part="BLUETOOTH_MATE" gate="G$1" pin="VCC"/>
<wire x1="132.08" y1="167.64" x2="142.24" y2="167.64" width="0.1524" layer="91"/>
<pinref part="SUPPLY4" gate="G$1" pin="VCC"/>
<wire x1="142.24" y1="177.8" x2="142.24" y2="167.64" width="0.1524" layer="91"/>
</segment>
<segment>
<pinref part="NEOPIXEL_PINS" gate="J$1" pin="1"/>
<pinref part="SUPPLY5" gate="G$1" pin="VCC"/>
<wire x1="93.98" y1="73.66" x2="99.06" y2="73.66" width="0.1524" layer="91"/>
<wire x1="99.06" y1="73.66" x2="99.06" y2="68.58" width="0.1524" layer="91"/>
</segment>
<segment>
<pinref part="SUPPLY6" gate="G$1" pin="VCC"/>
<wire x1="93.98" y1="172.72" x2="88.9" y2="172.72" width="0.1524" layer="91"/>
<pinref part="AUDIO_POWER" gate="G$1" pin="1"/>
<wire x1="88.9" y1="172.72" x2="88.9" y2="170.18" width="0.1524" layer="91"/>
</segment>
<segment>
<pinref part="3V_5V_STEPUP" gate="J$1" pin="2"/>
<pinref part="SUPPLY1" gate="G$1" pin="VCC"/>
<wire x1="22.86" y1="104.14" x2="22.86" y2="111.76" width="0.1524" layer="91"/>
</segment>
</net>
<net name="N$1" class="0">
<segment>
<pinref part="Q1" gate="G$1" pin="2"/>
<wire x1="50.8" y1="119.38" x2="50.8" y2="121.92" width="0.1524" layer="91"/>
<wire x1="50.8" y1="121.92" x2="63.5" y2="121.92" width="0.1524" layer="91"/>
<wire x1="63.5" y1="121.92" x2="63.5" y2="114.3" width="0.1524" layer="91"/>
<pinref part="U1" gate="A" pin="PB6"/>
<wire x1="63.5" y1="114.3" x2="71.12" y2="114.3" width="0.1524" layer="91"/>
<wire x1="50.8" y1="121.92" x2="50.8" y2="127" width="0.1524" layer="91"/>
<junction x="50.8" y="121.92"/>
<pinref part="C1" gate="G$1" pin="2"/>
</segment>
</net>
<net name="N$2" class="0">
<segment>
<pinref part="U1" gate="A" pin="PB7"/>
<wire x1="71.12" y1="111.76" x2="63.5" y2="111.76" width="0.1524" layer="91"/>
<wire x1="63.5" y1="111.76" x2="63.5" y2="106.68" width="0.1524" layer="91"/>
<wire x1="63.5" y1="106.68" x2="50.8" y2="106.68" width="0.1524" layer="91"/>
<pinref part="Q1" gate="G$1" pin="1"/>
<wire x1="50.8" y1="106.68" x2="50.8" y2="109.22" width="0.1524" layer="91"/>
<wire x1="50.8" y1="106.68" x2="50.8" y2="101.6" width="0.1524" layer="91"/>
<junction x="50.8" y="106.68"/>
<pinref part="C2" gate="G$1" pin="1"/>
</segment>
</net>
<net name="N$4" class="0">
<segment>
<pinref part="U1" gate="A" pin="PC6"/>
<pinref part="R1" gate="G$1" pin="1"/>
<wire x1="106.68" y1="104.14" x2="111.76" y2="104.14" width="0.1524" layer="91"/>
</segment>
</net>
<net name="BT_RX" class="0">
<segment>
<pinref part="U1" gate="A" pin="PD2"/>
<wire x1="106.68" y1="137.16" x2="111.76" y2="137.16" width="0.1524" layer="91"/>
<label x="111.76" y="137.16" size="1.778" layer="95"/>
</segment>
<segment>
<pinref part="BLUETOOTH_MATE" gate="G$1" pin="TXO"/>
<wire x1="132.08" y1="162.56" x2="137.16" y2="162.56" width="0.1524" layer="91"/>
<label x="137.16" y="162.56" size="1.778" layer="95"/>
</segment>
</net>
<net name="BT_TX" class="0">
<segment>
<pinref part="U1" gate="A" pin="PD3"/>
<wire x1="106.68" y1="134.62" x2="111.76" y2="134.62" width="0.1524" layer="91"/>
<label x="111.76" y="134.62" size="1.778" layer="95"/>
</segment>
<segment>
<pinref part="BLUETOOTH_MATE" gate="G$1" pin="RXI"/>
<wire x1="132.08" y1="165.1" x2="137.16" y2="165.1" width="0.1524" layer="91"/>
<label x="137.16" y="165.1" size="1.778" layer="95"/>
</segment>
</net>
<net name="VIB_SIG" class="0">
<segment>
<pinref part="U1" gate="A" pin="PD5"/>
<wire x1="106.68" y1="129.54" x2="111.76" y2="129.54" width="0.1524" layer="91"/>
<label x="111.76" y="129.54" size="1.778" layer="95"/>
</segment>
<segment>
<pinref part="VIBRATION_PINS" gate="J$1" pin="3"/>
<wire x1="149.86" y1="137.16" x2="165.1" y2="137.16" width="0.1524" layer="91"/>
<label x="165.1" y="137.16" size="1.778" layer="95"/>
</segment>
</net>
<net name="NEOPIXEL_SIG" class="0">
<segment>
<pinref part="U1" gate="A" pin="PD6"/>
<wire x1="106.68" y1="127" x2="111.76" y2="127" width="0.1524" layer="91"/>
<label x="111.76" y="127" size="1.778" layer="95"/>
</segment>
<segment>
<pinref part="NEOPIXEL_PINS" gate="J$1" pin="2"/>
<wire x1="93.98" y1="76.2" x2="101.6" y2="76.2" width="0.1524" layer="91"/>
<wire x1="101.6" y1="76.2" x2="101.6" y2="73.66" width="0.1524" layer="91"/>
<wire x1="101.6" y1="73.66" x2="106.68" y2="73.66" width="0.1524" layer="91"/>
<label x="106.68" y="73.66" size="1.778" layer="95"/>
</segment>
</net>
<net name="FSR_SIG" class="0">
<segment>
<pinref part="U1" gate="A" pin="PC0"/>
<label x="134.62" y="119.38" size="1.778" layer="95"/>
<wire x1="106.68" y1="119.38" x2="116.84" y2="119.38" width="0.1524" layer="91"/>
<junction x="116.84" y="119.38"/>
<pinref part="R2" gate="G$1" pin="1"/>
<wire x1="119.38" y1="114.3" x2="116.84" y2="114.3" width="0.1524" layer="91"/>
<wire x1="116.84" y1="114.3" x2="116.84" y2="119.38" width="0.1524" layer="91"/>
<wire x1="116.84" y1="119.38" x2="134.62" y2="119.38" width="0.1524" layer="91"/>
</segment>
</net>
<net name="N$5" class="2">
<segment>
<wire x1="167.64" y1="119.38" x2="167.64" y2="134.62" width="0.1524" layer="91"/>
<pinref part="VIBRATION_PINS" gate="J$1" pin="2"/>
<wire x1="167.64" y1="134.62" x2="149.86" y2="134.62" width="0.1524" layer="91"/>
<pinref part="VIBMOTOR_1" gate="G$1" pin="1"/>
<wire x1="162.56" y1="111.76" x2="162.56" y2="119.38" width="0.1524" layer="91"/>
<wire x1="162.56" y1="119.38" x2="167.64" y2="119.38" width="0.1524" layer="91"/>
<wire x1="167.64" y1="119.38" x2="180.34" y2="119.38" width="0.1524" layer="91"/>
<junction x="167.64" y="119.38"/>
<pinref part="VIBMOTOR_2" gate="G$1" pin="1"/>
<wire x1="180.34" y1="119.38" x2="180.34" y2="111.76" width="0.1524" layer="91"/>
</segment>
</net>
<net name="3.7_VCC" class="2">
<segment>
<pinref part="POWER_3.7" gate="G$1" pin="1"/>
<wire x1="5.08" y1="114.3" x2="20.32" y2="114.3" width="0.1524" layer="91"/>
<pinref part="3V_5V_STEPUP" gate="J$1" pin="3"/>
<wire x1="20.32" y1="114.3" x2="20.32" y2="104.14" width="0.1524" layer="91"/>
</segment>
</net>
</nets>
</sheet>
</sheets>
</schematic>
</drawing>
</eagle>
